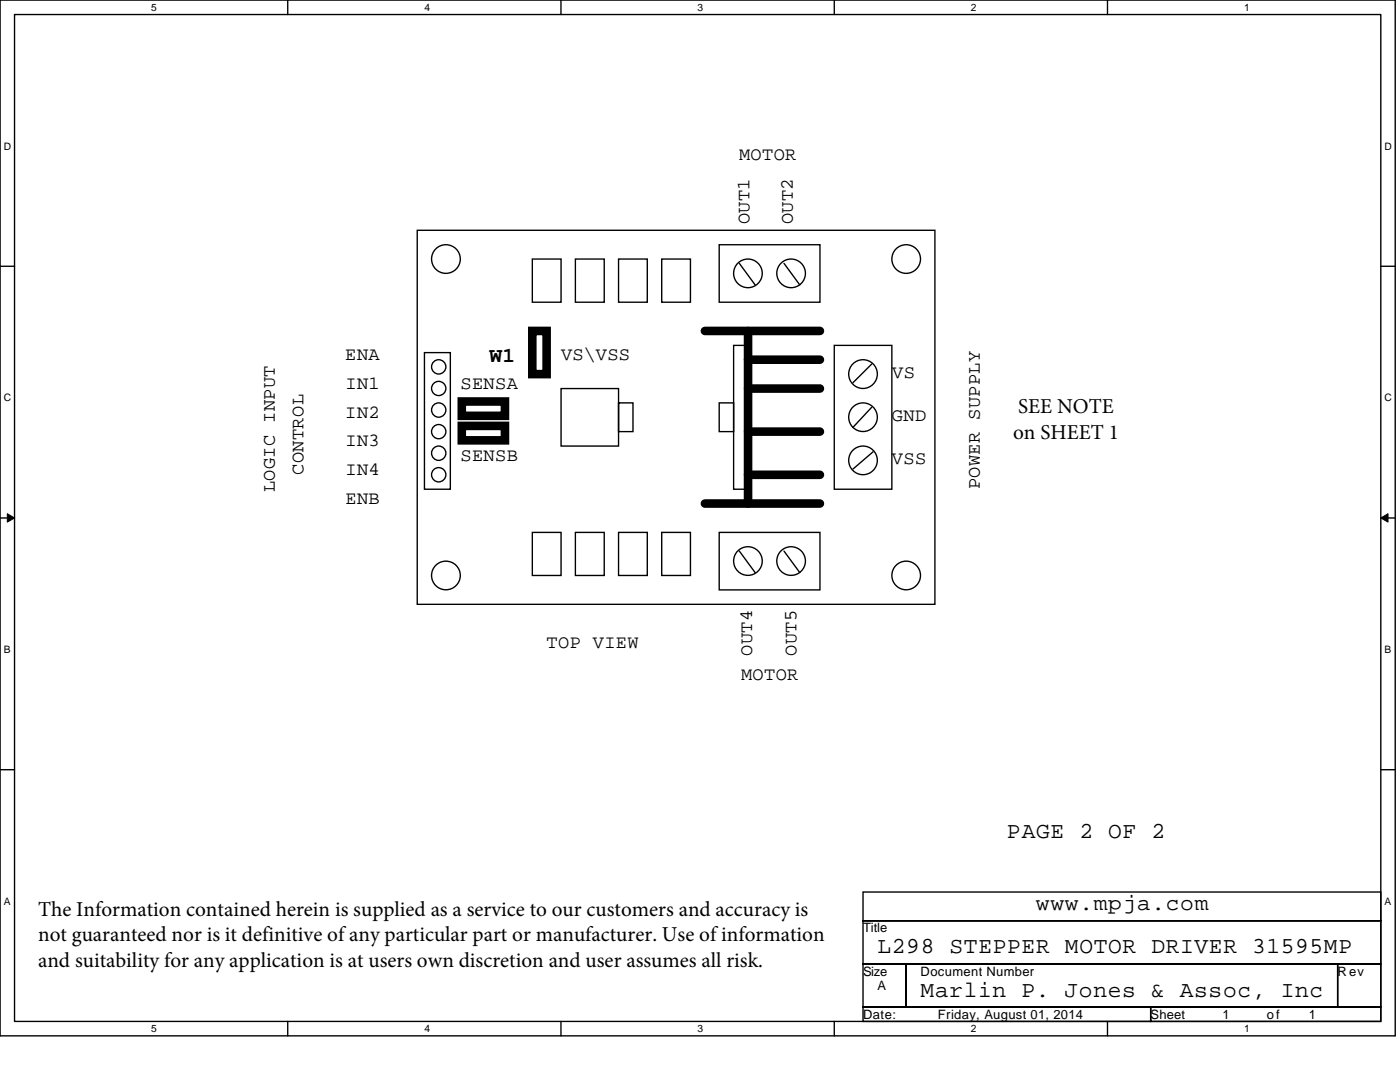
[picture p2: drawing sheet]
<svg xmlns="http://www.w3.org/2000/svg" width="279mm" height="216mm" viewBox="0 0 279 216" stroke-linecap="round" stroke-linejoin="round" font-family="sans-serif">
<path d="M0 0h278.4v206.7h-278.4zM2.9 2.9h272.7v200.9h-272.7z" fill="none" stroke="#000" stroke-width=".28"/>
<g fill="#fff">
<path d="M30.2 .3h1.1v2.3h-1.1z"/>
<path d="M30.2 204.1h1.1v2.3h-1.1z"/>
</g>
<path d="M57.4 0v2.9M57.4 203.8v2.9" fill="none" stroke="#000" stroke-width=".28"/>
<g fill="#fff">
<path d="M84.7 .3h1.1v2.3h-1.1z"/>
<path d="M84.7 204.1h1.1v2.3h-1.1z"/>
</g>
<path d="M112 0v2.9M112 203.8v2.9" fill="none" stroke="#000" stroke-width=".28"/>
<g fill="#fff">
<path d="M139.2 .3h1.2v2.3h-1.2z"/>
<path d="M139.2 204.1h1.2v2.3h-1.2z"/>
</g>
<path d="M166.5 0v2.9M166.5 203.8v2.9" fill="none" stroke="#000" stroke-width=".28"/>
<g fill="#fff">
<path d="M193.8 .3h1.1v2.3h-1.1z"/>
<path d="M193.8 204.1h1.1v2.3h-1.1z"/>
</g>
<path d="M221 0v2.9M221 203.8v2.9" fill="none" stroke="#000" stroke-width=".28"/>
<g fill="#fff">
<path d="M248.3 .3h1.1v2.3h-1.1z"/>
<path d="M248.3 204.1h1.1v2.3h-1.1z"/>
<path d="M.7 28h1.5v2.3h-1.5z"/>
<path d="M276.3 28h1.5v2.3h-1.5z"/>
<path d="M.7 78.2h1.5v2.3h-1.5z"/>
<path d="M276.3 78.2h1.5v2.3h-1.5z"/>
</g>
<path d="M0 53.1h2.9M275.6 53.1h2.8" fill="none" stroke="#000" stroke-width=".28"/>
<g fill="#fff">
<path d="M.7 128.5h1.4v2.2h-1.4z"/>
<path d="M276.3 128.5h1.4v2.2h-1.4z"/>
</g>
<path d="M0 103.4h2.9M275.6 103.4h2.8" fill="none" stroke="#000" stroke-width=".28"/>
<path d="M1.5 102.5l1.4 .9-1.4 .8zM275.6 103.4l1.4-.9v1.7z" fill="#000" stroke="#000" stroke-width=".2"/>
<g fill="#fff">
<path d="M.7 178.7h1.4v2.3h-1.4z"/>
<path d="M276.3 178.7h1.4v2.3h-1.4z"/>
</g>
<g fill="none" stroke="#000" stroke-width=".28">
<path d="M83.3 46h103.3v74.6h-103.3zM106.2 51.7h5.8v8.6h-5.8zM114.8 51.7h5.8v8.6h-5.8zM123.4 51.7h5.8v8.6h-5.8zM132.1 51.7h5.7v8.6h-5.7zM143.5 48.8h20.1v11.5h-20.1zM147.6 52.6l3.1 4.3M156.5 52.6l3.1 4.3M84.7 70.4h5.2v27.2h-5.2zM112 77.5h11.4v11.5h-11.4zM146.4 68.9h2.9v28.7h-2.9zM166.5 68.9h11.5v28.7h-11.5z"/>
<path d="M174 72.6l-3.8 3.8M123.4 80.4h2.9v5.7h-2.9zM143.5 80.4h2.9v5.7h-2.9zM174 81.3l-3.8 4M174.2 90.1l-4 3.5M106.2 106.2h5.8v8.6h-5.8zM114.8 106.2h5.8v8.6h-5.8zM123.4 106.2h5.8v8.6h-5.8zM132.1 106.2h5.7v8.6h-5.7zM143.5 106.2h20.1v11.5h-20.1zM147.6 110l3.1 4.3M156.5 110l3.1 4.3"/>
<path d="M0 153.6h2.9M275.6 153.6h2.8M172.2 178h103.4v5.7h-103.4zM172.2 183.7h103.4v8.6h-103.4zM172.2 192.3h8.6v8.6h-8.6zM180.8 192.3h86.2v8.6h-86.2zM267 192.3h8.6v8.6h-8.6zM172.2 200.9h57.4v2.9h-57.4zM229.6 200.9h46v2.9h-46z"/>
<circle cx="89" cy="51.7" r="2.87"/>
<circle cx="149.3" cy="54.5" r="2.86"/>
<circle cx="157.9" cy="54.5" r="2.86"/>
<circle cx="180.8" cy="51.7" r="2.86"/>
<circle cx="87.6" cy="73.2" r="1.43"/>
<circle cx="87.6" cy="77.5" r="1.43"/>
<circle cx="172.2" cy="74.6" r="2.86"/>
<circle cx="87.6" cy="94.7" r="1.43"/>
<circle cx="87.6" cy="90.4" r="1.43"/>
<circle cx="87.6" cy="81.8" r="1.43"/>
<circle cx="87.6" cy="86.1" r="1.43"/>
<circle cx="172.2" cy="83.2" r="2.86"/>
<circle cx="172.2" cy="91.9" r="2.86"/>
<circle cx="89" cy="114.8" r="2.87"/>
<circle cx="149.3" cy="111.9" r="2.86"/>
<circle cx="157.9" cy="111.9" r="2.86"/>
<circle cx="180.8" cy="114.8" r="2.86"/>
</g>
<path d="M106.2 66h2.9v8.7h-2.9zM140.7 66h22.9M149.3 77.5h14.3M149.3 66v34.5M149.3 71.8h14.3M92.2 80.1h8.6v2.9h-8.6zM92.2 85h8.6v2.9h-8.6zM149.3 94.7h14.3M149.3 86.1h14.3M140.7 100.5h22.9" fill="none" stroke="#000" stroke-width="1.7"/>
<g font-size="4.6">
<text x="200.9" y="167.3">PAGE 2 OF 2</text>
<text x="206.7" y="181.6">www.mpja.com</text>
<text x="175.1" y="190.2">L298 STEPPER MOTOR DRIVER 31595MP</text>
<text x="183.7" y="198.8">Marlin P. Jones &amp; Assoc, Inc</text>
</g>
<g font-size="4.2">
<text x="97.7" y="72.2">W1</text>
<text x="203.2" y="82.4">SEE NOTE</text>
<text x="202.2" y="87.5">on SHEET 1</text>
<text x="7.6" y="182.8">The Information contained herein is supplied as a service to our customers and accuracy is</text>
<text x="7.6" y="187.9">not guaranteed nor is it definitive of any particular part or manufacturer. Use of information</text>
<text x="7.6" y="192.9">and suitability for any application is at users own discretion and user assumes all risk.</text>
</g>
<g font-size="3.7">
<text x="147.5" y="32">MOTOR</text>
<text x="149.6" y="44.8" transform="rotate(-90 149.6 44.8)">OUT1</text>
<text x="158.2" y="44.8" transform="rotate(-90 158.2 44.8)">OUT2</text>
<text x="68.9" y="71.9">ENA</text>
<text x="112" y="71.9">VS\VSS</text>
<text x="68.9" y="77.6">IN1</text>
<text x="91.9" y="77.6">SENSA</text>
<text x="178" y="75.4">VS</text>
<text x="68.9" y="83.4">IN2</text>
<text x="68.9" y="89.1">IN3</text>
<text x="178" y="84.1">GND</text>
<text x="60.6" y="94.7" transform="rotate(-90 60.6 94.7)">CONTROL</text>
<text x="68.9" y="94.8">IN4</text>
<text x="91.9" y="92">SENSB</text>
<text x="178" y="92.7">VSS</text>
<text x="54.9" y="98.2" transform="rotate(-90 54.9 98.2)">LOGIC INPUT</text>
<text x="68.9" y="100.6">ENB</text>
<text x="195.5" y="97.6" transform="rotate(-90 195.5 97.6)">POWER SUPPLY</text>
<text x="109.1" y="129.3">TOP VIEW</text>
<text x="150.1" y="130.9" transform="rotate(-90 150.1 130.9)">OUT4</text>
<text x="158.9" y="130.9" transform="rotate(-90 158.9 130.9)">OUT5</text>
<text x="147.9" y="135.7">MOTOR</text>
</g>
<g font-size="2.6">
<text x="172.2" y="186.1">Title</text>
<text x="172.2" y="194.7">Size</text>
<text x="175.1" y="197.5">A</text>
<text x="183.7" y="194.7">Document Number</text>
<text x="267" y="194.7">Rev</text>
<text x="172.2" y="203.3">Date:</text>
<text x="187.2" y="203.3">Friday, August 01, 2014</text>
<text x="229.6" y="203.3">Sheet</text>
<text x="244" y="203.3">1</text>
<text x="252.8" y="203.3">of</text>
<text x="261.2" y="203.3">1</text>
</g>
<g font-size="2">
<text x="30.2" y="2.2">5</text>
<text x="84.7" y="2.2">4</text>
<text x="139.2" y="2.2">3</text>
<text x="193.8" y="2.2">2</text>
<text x="248.3" y="2.2">1</text>
<text x=".7" y="29.8">D</text>
<text x="276.3" y="29.8">D</text>
<text x=".7" y="80.1">C</text>
<text x="276.3" y="80.1">C</text>
<text x=".7" y="130.3">B</text>
<text x="276.3" y="130.3">B</text>
<text x=".7" y="180.5">A</text>
<text x="276.3" y="180.5">A</text>
<text x="30.2" y="206">5</text>
<text x="84.7" y="206">4</text>
<text x="139.2" y="206">3</text>
<text x="193.8" y="206">2</text>
<text x="248.3" y="206">1</text>
</g>
</svg>
